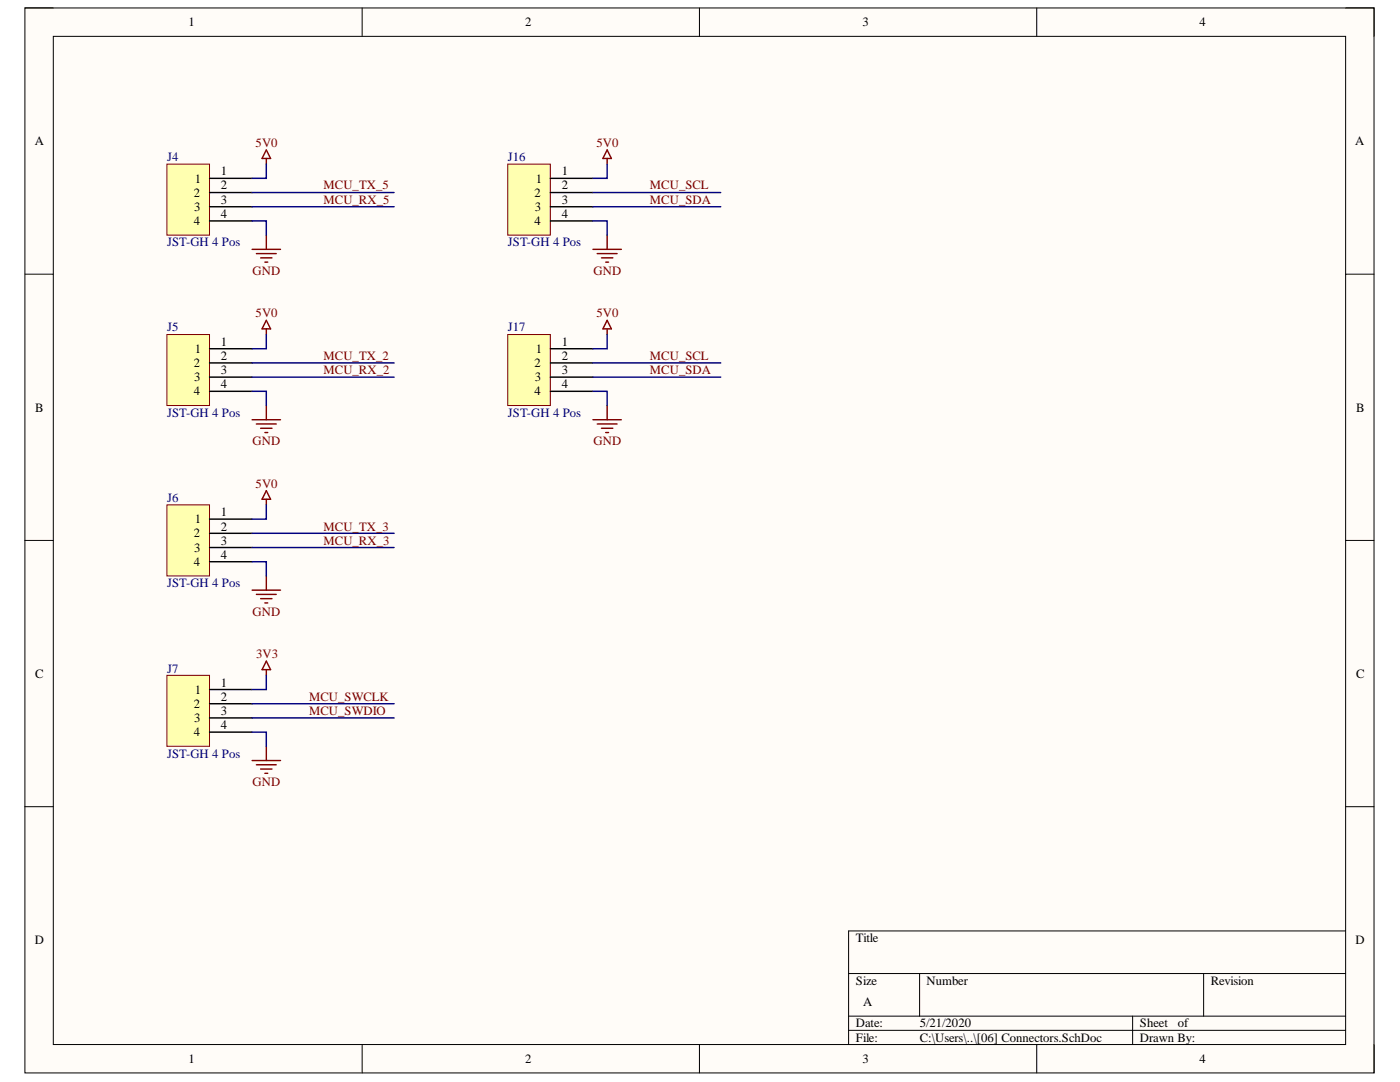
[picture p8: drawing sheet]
<svg xmlns="http://www.w3.org/2000/svg" width="279mm" height="216mm" viewBox="0 0 279 216" stroke-linecap="round" stroke-linejoin="round" font-family="sans-serif">
<path d="M5 1.6h269.2v212.5h-269.2z" fill-rule="evenodd" fill="#fffcf8"/>
<path d="M5 1.6h269.2v212.5h-269.2z" fill="none" stroke="#000" stroke-width=".2"/>
<path d="M10.6 7.3h257.9v201.1h-257.9z" fill-rule="evenodd" fill="#fffcf8"/>
<g fill="none" stroke="#000" stroke-width=".2">
<path d="M5 1.6h5.6M10.6 7.3h257.9v201.1h-257.9zM72.3 1.6v5.7M139.6 1.6v5.7M206.9 1.6v5.7M268.5 1.6h5.7v5.7M5 54.7h5.6M268.5 54.7h5.7M5 107.8h5.6M268.5 107.8h5.7M5 161h5.6M268.5 161h5.7"/>
<path d="M169.4 194.3h99.1M183.5 194.3v8.5M240.2 194.3v8.5M268.5 185.8h-99.1v22.6M72.3 208.4v5.7M139.6 208.4v5.7M169.4 202.8h99.1M169.4 205.6h99.1M206.9 208.4v5.7M226 202.8v5.6M274.2 208.4v5.7"/>
</g>
<path d="M33.3 32.8h8.5v14.1h-8.5z" fill-rule="evenodd" fill="#ffffb0"/>
<path d="M33.3 32.8h8.5v14.1h-8.5z" fill="none" stroke="#800000" stroke-width=".2"/>
<path d="M41.8 35.6h8.5M41.8 38.4h8.5M41.8 41.3h8.5M41.8 44.1h8.5" fill="none" stroke="#000" stroke-width=".29"/>
<path d="M33.3 66.8h8.5v14.1h-8.5z" fill-rule="evenodd" fill="#ffffb0"/>
<path d="M33.3 66.8h8.5v14.1h-8.5z" fill="none" stroke="#800000" stroke-width=".2"/>
<path d="M41.8 69.6h8.5M41.8 72.4h8.5M41.8 75.3h8.5M41.8 78.1h8.5" fill="none" stroke="#000" stroke-width=".29"/>
<path d="M33.3 100.8h8.5v14.1h-8.5z" fill-rule="evenodd" fill="#ffffb0"/>
<path d="M33.3 100.8h8.5v14.1h-8.5z" fill="none" stroke="#800000" stroke-width=".2"/>
<path d="M41.8 103.6h8.5M41.8 106.4h8.5M41.8 109.3h8.5M41.8 112.1h8.5" fill="none" stroke="#000" stroke-width=".29"/>
<path d="M33.3 134.8h8.5v14.1h-8.5z" fill-rule="evenodd" fill="#ffffb0"/>
<path d="M33.3 134.8h8.5v14.1h-8.5z" fill="none" stroke="#800000" stroke-width=".2"/>
<path d="M41.8 137.6h8.5M41.8 140.4h8.5M41.8 143.3h8.5M41.8 146.1h8.5" fill="none" stroke="#000" stroke-width=".29"/>
<g fill="none" stroke="#800000" stroke-width=".29">
<path d="M53.1 31.6v1.2M53.1 29.9l.9 1.7h-1.7zM50.3 49.8h5.7M51.2 50.6h3.9M52 51.5h2.3M52.9 52.3h.5M53.1 46.9v2.9M53.1 65.6v1.2M53.1 63.9l.9 1.7h-1.7zM50.3 83.8h5.7M51.2 84.6h3.9M52 85.5h2.3"/>
<path d="M52.9 86.3h.5M53.1 80.9v2.9M53.1 99.6v1.2M53.1 97.9l.9 1.7h-1.7zM50.3 117.8h5.7M51.2 118.6h3.9M52 119.5h2.3M53.1 114.9v2.9M52.9 120.3h.5M53.1 133.6v1.2M53.1 131.9l.9 1.7h-1.7zM50.3 151.8h5.7"/>
<path d="M51.2 152.6h3.9M52 153.5h2.3M52.9 154.3h.5M53.1 148.9v2.9"/>
</g>
<g fill="none" stroke="#000080" stroke-width=".29">
<path d="M50.3 38.4h28.4M53.1 32.8v2.8h-2.8M50.3 44.1h2.8v2.8M50.3 41.3h28.4M50.3 78.1h2.8v2.8M50.3 75.3h28.4M50.3 72.4h28.4M53.1 66.8v2.8h-2.8M50.3 112.1h2.8v2.8M50.3 109.3h28.4M50.3 106.4h28.4M53.1 100.8v2.8h-2.8"/>
<path d="M53.1 134.8v2.8h-2.8M50.3 146.1h2.8v2.8M50.3 143.3h28.4M50.3 140.4h28.4"/>
</g>
<path d="M101.3 32.8h8.5v14.1h-8.5z" fill-rule="evenodd" fill="#ffffb0"/>
<path d="M101.3 32.8h8.5v14.1h-8.5z" fill="none" stroke="#800000" stroke-width=".2"/>
<path d="M109.8 35.6h8.5M109.8 38.4h8.5M109.8 41.3h8.5M109.8 44.1h8.5" fill="none" stroke="#000" stroke-width=".29"/>
<path d="M121.2 31.6v1.2M121.2 29.9l.8 1.7h-1.7zM118.3 49.8h5.7M119.2 50.6h4M120 51.5h2.3M120.9 52.3h.6M121.2 46.9v2.9" fill="none" stroke="#800000" stroke-width=".29"/>
<path d="M118.3 38.4h25.5M121.2 32.8v2.8h-2.9M118.3 44.1h2.9v2.8M118.3 41.3h25.5" fill="none" stroke="#000080" stroke-width=".29"/>
<path d="M101.3 66.8h8.5v14.1h-8.5z" fill-rule="evenodd" fill="#ffffb0"/>
<path d="M101.3 66.8h8.5v14.1h-8.5z" fill="none" stroke="#800000" stroke-width=".2"/>
<path d="M109.8 69.6h8.5M109.8 72.4h8.5M109.8 75.3h8.5M109.8 78.1h8.5" fill="none" stroke="#000" stroke-width=".29"/>
<path d="M121.2 65.6v1.2M121.2 63.9l.8 1.7h-1.7zM118.3 83.8h5.7M119.2 84.6h4M120 85.5h2.3M120.9 86.3h.6M121.2 80.9v2.9" fill="none" stroke="#800000" stroke-width=".29"/>
<path d="M118.3 78.1h2.9v2.8M118.3 75.3h25.5M118.3 72.4h25.5M121.2 66.8v2.8h-2.9" fill="none" stroke="#000080" stroke-width=".29"/>
<g font-size="2.5">
<text x="37.6" y="5.2">1</text>
<text x="104.8" y="5.2">2</text>
<text x="172.2" y="5.2">3</text>
<text x="239.4" y="5.2">4</text>
<text x="6.9" y="29">A</text>
<text x="270.5" y="29">A</text>
<text x="44.1" y="35">1</text>
<text x="112.1" y="35">1</text>
<text x="38.7" y="39.2">2</text>
<text x="38.9" y="36.5">1</text>
<text x="44.1" y="37.8">2</text>
<text x="44.1" y="40.7">3</text>
<text x="106.7" y="39.2">2</text>
<text x="106.9" y="36.5">1</text>
<text x="112.1" y="37.8">2</text>
<text x="112.1" y="40.7">3</text>
<text x="38.7" y="44.9">4</text>
<text x="38.7" y="42.1">3</text>
<text x="44.1" y="43.5">4</text>
<text x="106.7" y="44.9">4</text>
<text x="106.8" y="42.1">3</text>
<text x="112.1" y="43.5">4</text>
<text x="38.9" y="70.5">1</text>
<text x="44.1" y="69">1</text>
<text x="44.1" y="71.8">2</text>
<text x="106.9" y="70.5">1</text>
<text x="112.1" y="69">1</text>
<text x="112.1" y="71.8">2</text>
<text x="38.7" y="73.2">2</text>
<text x="38.7" y="76.1">3</text>
<text x="44.1" y="74.7">3</text>
<text x="44.1" y="77.5">4</text>
<text x="106.7" y="73.2">2</text>
<text x="106.8" y="76.1">3</text>
<text x="112.1" y="74.7">3</text>
<text x="112.1" y="77.5">4</text>
<text x="7" y="82.1">B</text>
<text x="38.7" y="78.9">4</text>
<text x="106.7" y="78.9">4</text>
<text x="270.6" y="82.1">B</text>
<text x="38.7" y="107.2">2</text>
<text x="38.9" y="104.5">1</text>
<text x="44.1" y="103">1</text>
<text x="44.1" y="105.9">2</text>
<text x="38.7" y="112.9">4</text>
<text x="38.7" y="110.1">3</text>
<text x="44.1" y="108.7">3</text>
<text x="44.1" y="111.6">4</text>
<text x="7" y="135.2">C</text>
<text x="44.1" y="137">1</text>
<text x="270.6" y="135.2">C</text>
<text x="38.7" y="141.2">2</text>
<text x="38.9" y="138.5">1</text>
<text x="44.1" y="139.9">2</text>
<text x="44.1" y="142.7">3</text>
<text x="38.7" y="146.9">4</text>
<text x="38.7" y="144.1">3</text>
<text x="44.1" y="145.6">4</text>
<text x="6.9" y="188.3">D</text>
<text x="170.8" y="188">Title</text>
<text x="270.5" y="188.3">D</text>
<text x="170.8" y="196.6">Size</text>
<text x="184.9" y="196.6">Number</text>
<text x="241.6" y="196.6">Revision</text>
<text x="172.2" y="200.8">A</text>
<text x="170.8" y="205">Date:</text>
<text x="170.8" y="207.9">File:</text>
<text x="183.6" y="205">5/21/2020</text>
<text x="183.6" y="207.9">C:\Users\..\[06] Connectors.SchDoc</text>
<text x="227.5" y="205">Sheet</text>
<text x="227.5" y="207.9">Drawn By:</text>
<text x="235.1" y="205">of</text>
<text x="37.6" y="212.1">1</text>
<text x="104.8" y="212.1">2</text>
<text x="172.2" y="212.1">3</text>
<text x="239.4" y="212.1">4</text>
</g>
<g font-size="2.5" fill="#800000">
<text x="51" y="29.3">5V0</text>
<text x="119" y="29.3">5V0</text>
<text x="64.5" y="37.8">MCU_TX_5</text>
<text x="64.5" y="40.7">MCU_RX_5</text>
<text x="129.7" y="37.8">MCU_SCL</text>
<text x="129.7" y="40.7">MCU_SDA</text>
<text x="50.4" y="54.8">GND</text>
<text x="118.4" y="54.8">GND</text>
<text x="51" y="63.3">5V0</text>
<text x="119" y="63.3">5V0</text>
<text x="64.5" y="71.8">MCU_TX_2</text>
<text x="129.7" y="71.8">MCU_SCL</text>
<text x="64.5" y="74.7">MCU_RX_2</text>
<text x="129.7" y="74.7">MCU_SDA</text>
<text x="50.4" y="88.8">GND</text>
<text x="118.4" y="88.8">GND</text>
<text x="51" y="97.3">5V0</text>
<text x="64.5" y="105.9">MCU_TX_3</text>
<text x="64.5" y="108.7">MCU_RX_3</text>
<text x="50.4" y="122.9">GND</text>
<text x="51.1" y="131.3">3V3</text>
<text x="61.7" y="142.7">MCU_SWDIO</text>
<text x="61.7" y="139.9">MCU_SWCLK</text>
<text x="50.4" y="156.9">GND</text>
</g>
<g font-size="2.5" fill="#000080">
<text x="33.3" y="32.1">J4</text>
<text x="101.3" y="32.1">J16</text>
<text x="33.3" y="49.1">JST-GH 4 Pos</text>
<text x="101.3" y="49.1">JST-GH 4 Pos</text>
<text x="33.3" y="66.1">J5</text>
<text x="101.3" y="66.1">J17</text>
<text x="33.3" y="83.1">JST-GH 4 Pos</text>
<text x="101.3" y="83.1">JST-GH 4 Pos</text>
<text x="33.3" y="100.2">J6</text>
<text x="33.3" y="117.2">JST-GH 4 Pos</text>
<text x="33.3" y="134.2">J7</text>
<text x="33.3" y="151.2">JST-GH 4 Pos</text>
</g>
</svg>
